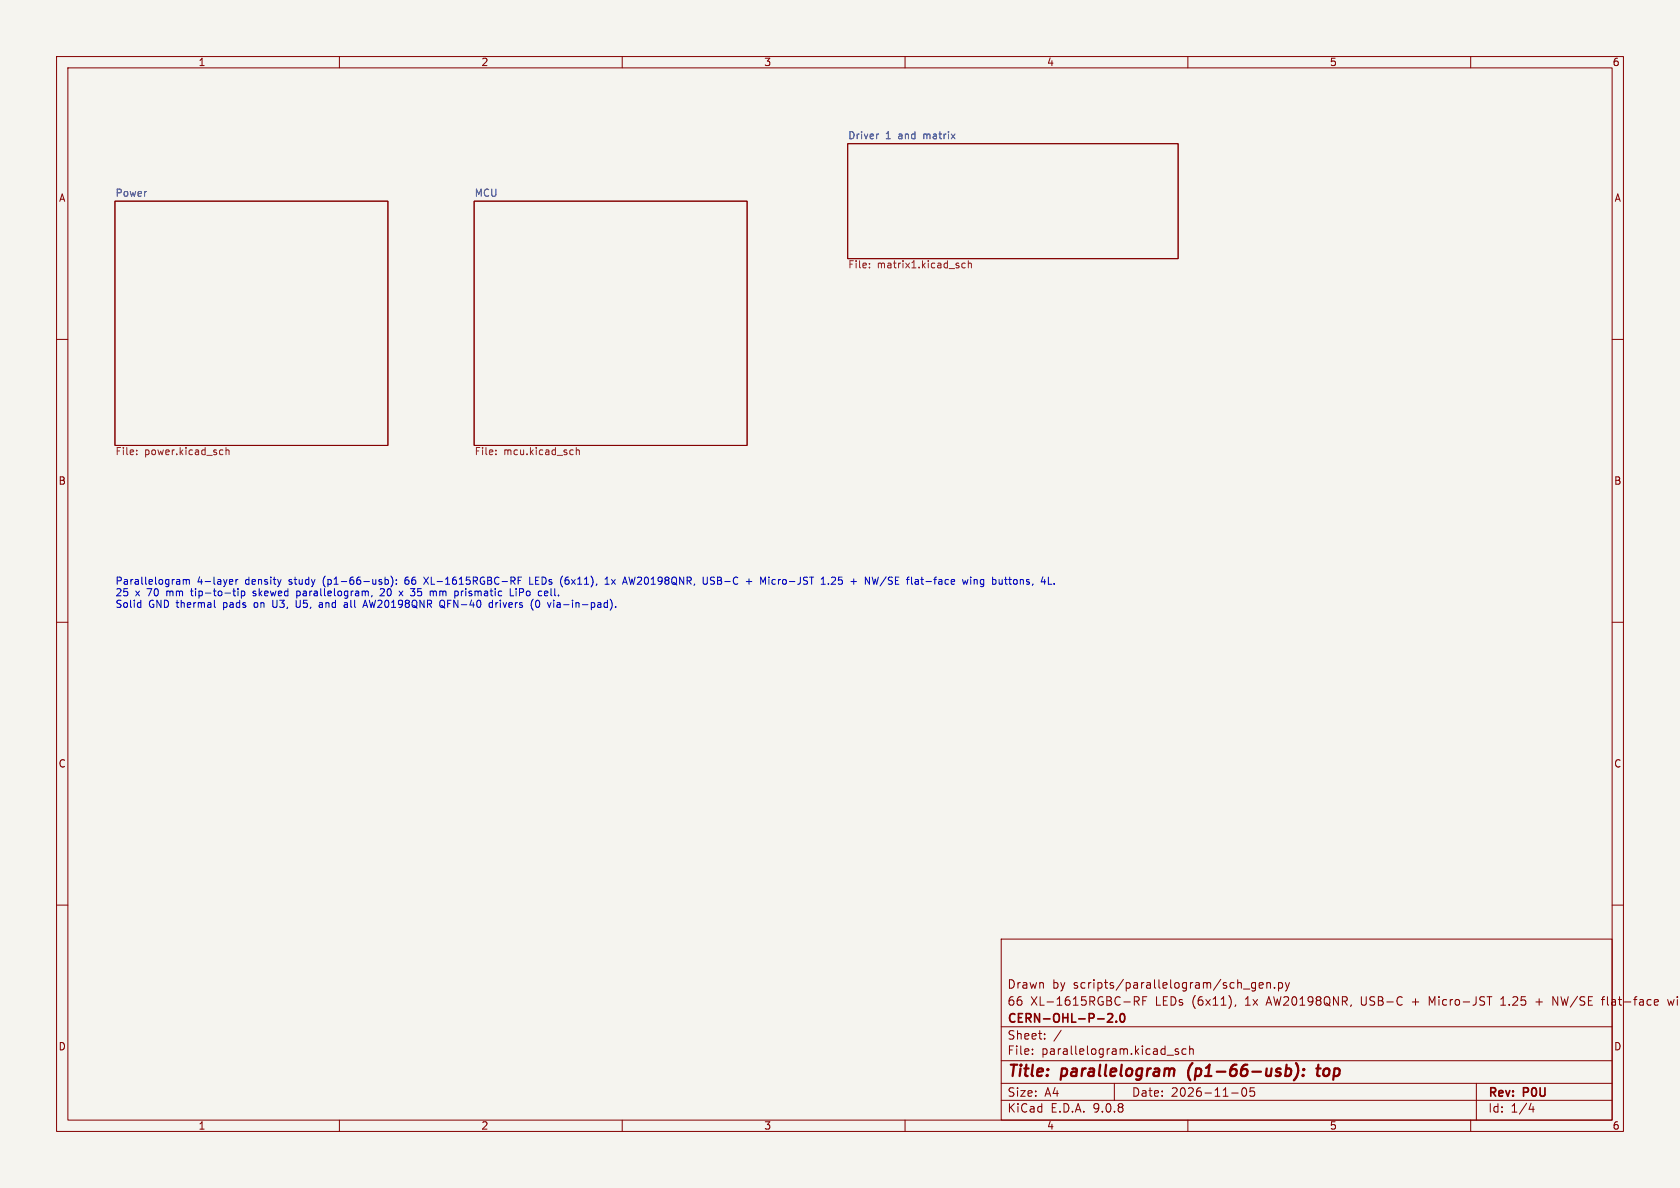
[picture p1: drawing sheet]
<svg xmlns="http://www.w3.org/2000/svg" width="297mm" height="210mm" viewBox="0 0 297 210" stroke-linecap="round" stroke-linejoin="round" font-family="sans-serif">
<path d="M0 0h297v210h-297z" fill="#f5f4ef" stroke="#f5f4ef" stroke-width=".18"/>
<g fill="none" stroke="#840000" stroke-width=".18">
<path d="M10 10h277v190h-277zM12 12h273v186h-273zM60 10v2M110 10v2M160 10v2M210 10v2M260 10v2M20.3 35.6h48.3v43.1h-48.3zM83.8 35.6h48.3v43.1h-48.3zM149.9 25.4h58.4v20.3h-58.4zM10 60h2M285 60h2"/>
<path d="M10 110h2M285 110h2M10 160h2M177 166h108v32h-108zM200.5 177l.7-.1 .2-.2-.1-.4-.2-.1h-.6v1.5M200.9 177l.5 .7M202 176.9h.5M202.7 176.2h-.7v1.5M218.5 177.6l-.2 .3M222 173.7v1.2l-.3 .3-.4-.1M222 173.8l-.5-.1-.3 .3v.4l.2 .2h.6M222.6 174.2l.7-.1-.1-.3-.4-.1-.2 .2 .1 .7h.5"/>
<path d="M224 173.8l.2-.1 .3 .1 .1 .9M224 173.7v1M225.3 174.6v.1M226 173.8l.5-.1 .2 .3v.4l-.1 .2h-.6M226 173.7v1.5M227.2 173.7l.4 1M227.6 174.7l-.1 .4-.3 .1M228 173.7l-.4 1M253.2 177.3l-.5-1.1v1.5M262.9 176.2h.8M265.3 177.7h.9M265.3 176.6l.4-.4v1.5"/>
<path d="M271.5 177.1h1.2M274.5 177.7v-1.5l.9 1.5M283.1 176.7h.6M283.7 176.2l-.4 .2v1.3M285 160h2M292.7 176.7l.4 .1 .1 .3-.7 .1M293.1 177.6l-.4 .1M294.8 176.7l.3 1 .3-.7 .3 .7 .3-1M60 198v2M110 198v2M160 198v2M177 194.5h108"/>
<path d="M177 191.5h108M177 187.5h108M177 181.5h108M182.5 186.3v.1M182.5 185.5v.1M184.7 183.6v.1M184.7 182.8v.1M187.6 182.1l-1.3 2M197 191.5v3M206.3 186.5h1.2M208.3 185.5l-.3-.1-.3 .2 .1 .2 .5 .2v.3h-.6M209.7 185.5l-.5-.1-.2 .3v.4l.1 .2h.6"/>
<path d="M210 198v2M210.3 185.5l.2-.1 .4 .1 .1 .9M210.3 184.9v1.5M217.7 193.2h1.2M219.7 192.4a.81 .81 0 0 0 .3 1.4l.2-.1 .2-.5-.2-.8M221 192.3v.7l.2-.1h.5l.1 .6-.3 .3-.5-.1M260 198v2M261 191.5v6.5M270.7 195l-.4 1.1h.9M271 195.6v1"/>
</g>
<path d="M206.9 189l.2-.1 .5 .1-.1 1.2M210.1 189.3v1.1M227.6 188.9l.5 .1 .2 .3-.1 .5-.4 .4M229.1 187.9a2.32 2.32 0 0 1-.4 3.1M230.4 190l.1 .1-.2 .1M230.4 190l-.1 .1v.1M230.4 190l-.1 .2M230.5 189v.2M230.5 189l.1 .1-.1 .1M230.5 189l-.1 .1 .1 .1M232.7 188.9h.8M233.1 188.2l-.2 1.7v.2l.4 .1" fill="none" stroke="#840000" stroke-width=".4"/>
<path d="M195.8 179.3l.6-.1 .2 .1 .1 .3-.9 1.1h.9M198.1 179.3l.2-.1a.81 .81 0 0 1 .6 .6 .81 .81 0 0 1-.3 .8l-.1 .1a.81 .81 0 0 1-.4-1.4zM197.3 180.5v.2" fill="none" stroke="#840000" stroke-width=".3"/>
<g fill="none" stroke="#725600" stroke-width=".18">
<path d="M153.7 47.2v.2M153.7 46.6v.1M170.6 46.6l-.3-.1-.3 .3 .2 .5h.4M171.2 46.6l.2-.1 .3 .1v.8M171.2 46.1v1.3M24.2 79.6v.1M39 79.5l.4 .1M40 79.7l.1-.2 .3 .1 .1 .8M40 79.1v1.3M87.7 79.6v.1M101.2 79.5l.1 .1M101.9 79.7l.2-.2 .3 .1v.8"/>
<path d="M101.9 79.1v1.3M24.2 80.3v.1M39.4 80.3l-.4 .1M87.7 80.3v.1M101.3 80.3l-.1 .1"/>
</g>
<path d="M155.3 23.7l-.2 .1" fill="none" stroke="#006464" stroke-width=".18"/>
<g fill="none" stroke="#0000c2" stroke-width=".18">
<path d="M24.5 106.5l.4 .1M24.9 106.1v1.3M24.9 107.3l-.4 .1M31.7 102.5l.1 .8M31.8 103.2l-.1 .1M31.8 102.7l-.1 .1M32.4 102.4v.9M32.4 102.6l.4-.2 .1 .2M32.9 102.6l.2-.2 .3 .1 .1 .8M32.9 102.6v.7M37.9 106.1v1.1l.2 .2M40.7 102.4l.4 .1 .1 .2-.6 .2"/>
<path d="M41.1 103.2l-.4 .1M41.2 104.5h.4M41.3 104.1v1l.3 .2M41.7 102.4v.9M42.1 102.4l-.4 .3M42.1 104.1v.1M42.1 104.5v.8M42.7 104.5v1.3M43 104.5h-.3M43.2 104.5l.1 .2-.1 .5-.2 .1h-.3M44.7 105.3h.2M44.8 104.5l-.1 .2 .2 .2"/>
<path d="M48.2 106.1v1l.3 .3M49.7 102.4l-.3 .9M52.4 106.1v1l.1 .2 .3 .1M52.5 105.3h.3M52.5 104.5v1.3M57 106.8l-.4 .1-.2 .2 .2 .3 .4-.1M60.9 107.3h.5M61.4 106.6v.8M61.4 106.8l-.5 .2M64.1 107.4l.5-1.3 .4 1.3M64.3 107h.6M65.1 104.5v.8"/>
<path d="M65.8 105.3l-.1 .2M67.4 104.1h.4M67.9 104.6l-.7 .7h.8M68.1 102.5l.3-.1 .3 .3-.1 .5h-.5M68.1 102v1.3M69.1 101.8a1.46 1.46 0 0 1 0 2M70.1 103.2v.1M70.1 102.5v.1M70.6 104.5l.6 .8M71.2 104.5l-.6 .8M71.8 102.1a.99 .99 0 0 0-.1 1.1l.1 .1M71.8 102.5l-.2 .2"/>
<path d="M73.3 104.1l-.4 .4M74.9 102l.9 1.3M75.8 102l-.9 1.3M76.6 104.7l.2-.2h.3v.8M78 107.1l.7 .4M78.4 106.2a.81 .81 0 0 1-.1 1.2l-.4-.1M81.6 104.5v.8M81.8 104.5l-.2 .2M86.6 106.6l-.1 .2v.5l.2 .1 .4-.1M87.1 106.1v1.3M87.7 106.5v.9M87.8 106.6l-.1 .2"/>
<path d="M90.2 104.1v1.2h.6M91.2 104.1v.1M91.2 104.5v.8M91.6 102.6h.4M92.2 102h-.6v1.3M93.7 102v1.3h.6M94.2 107.8l.1 .1M94.8 106.2a.69 .69 0 0 0 .3 1.2l.2-.1 .1-.4-.1-.7M96.3 104.5h.4l.2 .3-.6 .1M96.3 105.3h.5M98.6 106.5l-.1 .1M98.6 106.9l-.2 .2 .2 .3"/>
<path d="M107 103.3h.7M107 102.4l.3-.4v1.3M108.8 107.3v.1M111.2 102l.3 1.3M125 102v1.2l-.2 .1-.4-.1M125.6 103.2l.2 .1M125.7 102.1l-.1 .2 .1 .3M131.9 102.8h1M132.4 102.3v1M135.9 102v.1M135.9 102.4v.9M145.2 103.3h.7"/>
<path d="M145.3 102.3l.2-.3v1.3M146.5 103.2v.1M147.5 102l-.5 .1M147.7 102.6l-.8 .7h.8M155.3 102l-.3 1.3-.3-.9-.2 .9M161.9 102.4h.3l.2 .2v.7M162.4 103.2l-.5 .1M162.4 102.7l-.5 .1M162.8 102.4h.5M170.2 102.4l.2 .9 .2-.6 .3 .6 .2-.9M171.6 102v.1M171.6 102.4v.9"/>
<path d="M172.2 102.6l.2-.2 .3 .1 .1 .8M172.2 102.4v.9M177.6 102.4h.5M177.8 102v1.1l.3 .2M178.3 102.4h.5M185.3 103.3h.6M186.4 103.2v.1"/>
</g>
<g font-size="2.8" fill="#840000">
<text x="178" y="190.9">Title:</text>
<text x="187.7" y="190.9">parallelogram</text>
<text x="210.8" y="190.9">(p1-66-usb):</text>
<text x="234.5" y="190.9">top</text>
</g>
<g font-size="2.1" fill="#840000">
<text x="178" y="178">66</text>
<text x="178" y="175">Drawn</text>
<text x="182.2" y="178">XL-1615RGBC-RF</text>
<text x="186" y="175">by</text>
<text x="189.8" y="175">scripts/parallelogram/sch_gen.py</text>
<text x="204.3" y="178">LEDs</text>
<text x="210.9" y="178">(6x11),</text>
<text x="220.4" y="178">1x</text>
<text x="224.4" y="178">AW20198QNR,</text>
<text x="241.2" y="178">USB-C</text>
<text x="250.3" y="178">+</text>
<text x="253.5" y="178">Micro-JST</text>
<text x="266.3" y="178">1.25</text>
<text x="272.6" y="178">+</text>
<text x="275.8" y="178">NW/SE</text>
<text x="284.7" y="178">flat-face</text>
<text x="296.5" y="178">w</text>
<text x="178" y="184">Sheet:</text>
<text x="178" y="181.2">CERN-OHL-P-2.0</text>
<text x="178" y="186.7">File:</text>
<text x="184.1" y="186.7">parallelogram.kicad_sch</text>
<text x="178" y="196.9">KiCad</text>
<text x="178" y="194.1">Size:</text>
<text x="184.7" y="194.1">A4</text>
<text x="185.7" y="196.9">E.D.A.</text>
<text x="193.3" y="196.9">9.0.8</text>
<text x="200" y="194.1">Date:</text>
<text x="207" y="194.1">2026-11-05</text>
<text x="263" y="194.3">Rev:</text>
<text x="263" y="196.9">Id:</text>
<text x="267.1" y="196.9">1/4</text>
<text x="269.4" y="194.3">P0U</text>
</g>
<g font-size="1.8" fill="#840000">
<text x="35" y="11.9">1</text>
<text x="85" y="11.9">2</text>
<text x="135" y="11.9">3</text>
<text x="185" y="11.9">4</text>
<text x="235" y="11.9">5</text>
<text x="285" y="11.9">6</text>
<text x="10.3" y="35.9">A</text>
<text x="285.3" y="35.9">A</text>
<text x="10.3" y="85.9">B</text>
<text x="285.3" y="85.9">B</text>
<text x="10.3" y="135.9">C</text>
<text x="285.3" y="135.9">C</text>
<text x="10.3" y="185.9">D</text>
<text x="285.3" y="185.9">D</text>
<text x="35" y="199.9">1</text>
<text x="85" y="199.9">2</text>
<text x="135" y="199.9">3</text>
<text x="185" y="199.9">4</text>
<text x="235" y="199.9">5</text>
<text x="285" y="199.9">6</text>
</g>
<g font-size="1.8" fill="#006464">
<text x="149.9" y="24.7">Driver</text>
<text x="156.5" y="24.7">1</text>
<text x="158.9" y="24.7">and</text>
<text x="163.5" y="24.7">matrix</text>
<text x="20.3" y="34.9">Power</text>
<text x="83.8" y="34.9">MCU</text>
</g>
<g font-size="1.8" fill="#725600">
<text x="149.9" y="47.5">File:</text>
<text x="155.1" y="47.5">matrix1.kicad_sch</text>
<text x="20.3" y="80.5">File:</text>
<text x="25.5" y="80.5">power.kicad_sch</text>
<text x="83.8" y="80.5">File:</text>
<text x="89" y="80.5">mcu.kicad_sch</text>
</g>
<g font-size="1.8" fill="#0000c2">
<text x="20.3" y="103.6">Parallelogram</text>
<text x="20.3" y="105.6">25</text>
<text x="20.3" y="107.7">Solid</text>
<text x="23.9" y="105.6">x</text>
<text x="26.1" y="105.6">70</text>
<text x="26.3" y="107.7">GND thermal</text>
<text x="29.7" y="105.6">mm</text>
<text x="34.3" y="105.6">tip-to-tip</text>
<text x="34.9" y="103.6">4-layer</text>
<text x="39.7" y="107.7">pads</text>
<text x="43.5" y="103.6">density</text>
<text x="45.4" y="107.7">on</text>
<text x="45.4" y="105.6">skewed</text>
<text x="48.9" y="107.7">U3,</text>
<text x="51.3" y="103.6">study</text>
<text x="53.2" y="107.7">U5,</text>
<text x="53.3" y="105.6">parallelogram,</text>
<text x="57.5" y="107.7">and</text>
<text x="57.5" y="103.6">(p1-66-usb):</text>
<text x="62.1" y="107.7">all</text>
<text x="65.8" y="107.7">AW20198QNR</text>
<text x="68.3" y="105.6">20</text>
<text x="71.9" y="105.6">x</text>
<text x="72.3" y="103.6">66</text>
<text x="74.1" y="105.6">35</text>
<text x="75.8" y="103.6">XL-1615RGBC-RF</text>
<text x="77.7" y="105.6">mm</text>
<text x="79.4" y="107.7">QFN-40</text>
<text x="82.2" y="105.6">prismatic</text>
<text x="88.4" y="107.7">drivers</text>
<text x="92.2" y="105.6">LiPo</text>
<text x="94.7" y="103.6">LEDs</text>
<text x="95.9" y="107.7">(0</text>
<text x="97.5" y="105.6">cell.</text>
<text x="99.2" y="107.7">via-in-pad).</text>
<text x="100.3" y="103.6">(6x11),</text>
<text x="108.4" y="103.6">1x</text>
<text x="111.9" y="103.6">AW20198QNR,</text>
<text x="126.1" y="103.6">USB-C</text>
<text x="134" y="103.6">+</text>
<text x="136.7" y="103.6">Micro-JST</text>
<text x="147.7" y="103.6">1.25</text>
<text x="153.1" y="103.6">+</text>
<text x="155.8" y="103.6">NW/SE</text>
<text x="163.5" y="103.6">flat-face</text>
<text x="173.5" y="103.6">wing</text>
<text x="178.9" y="103.6">buttons,</text>
</g>
</svg>
